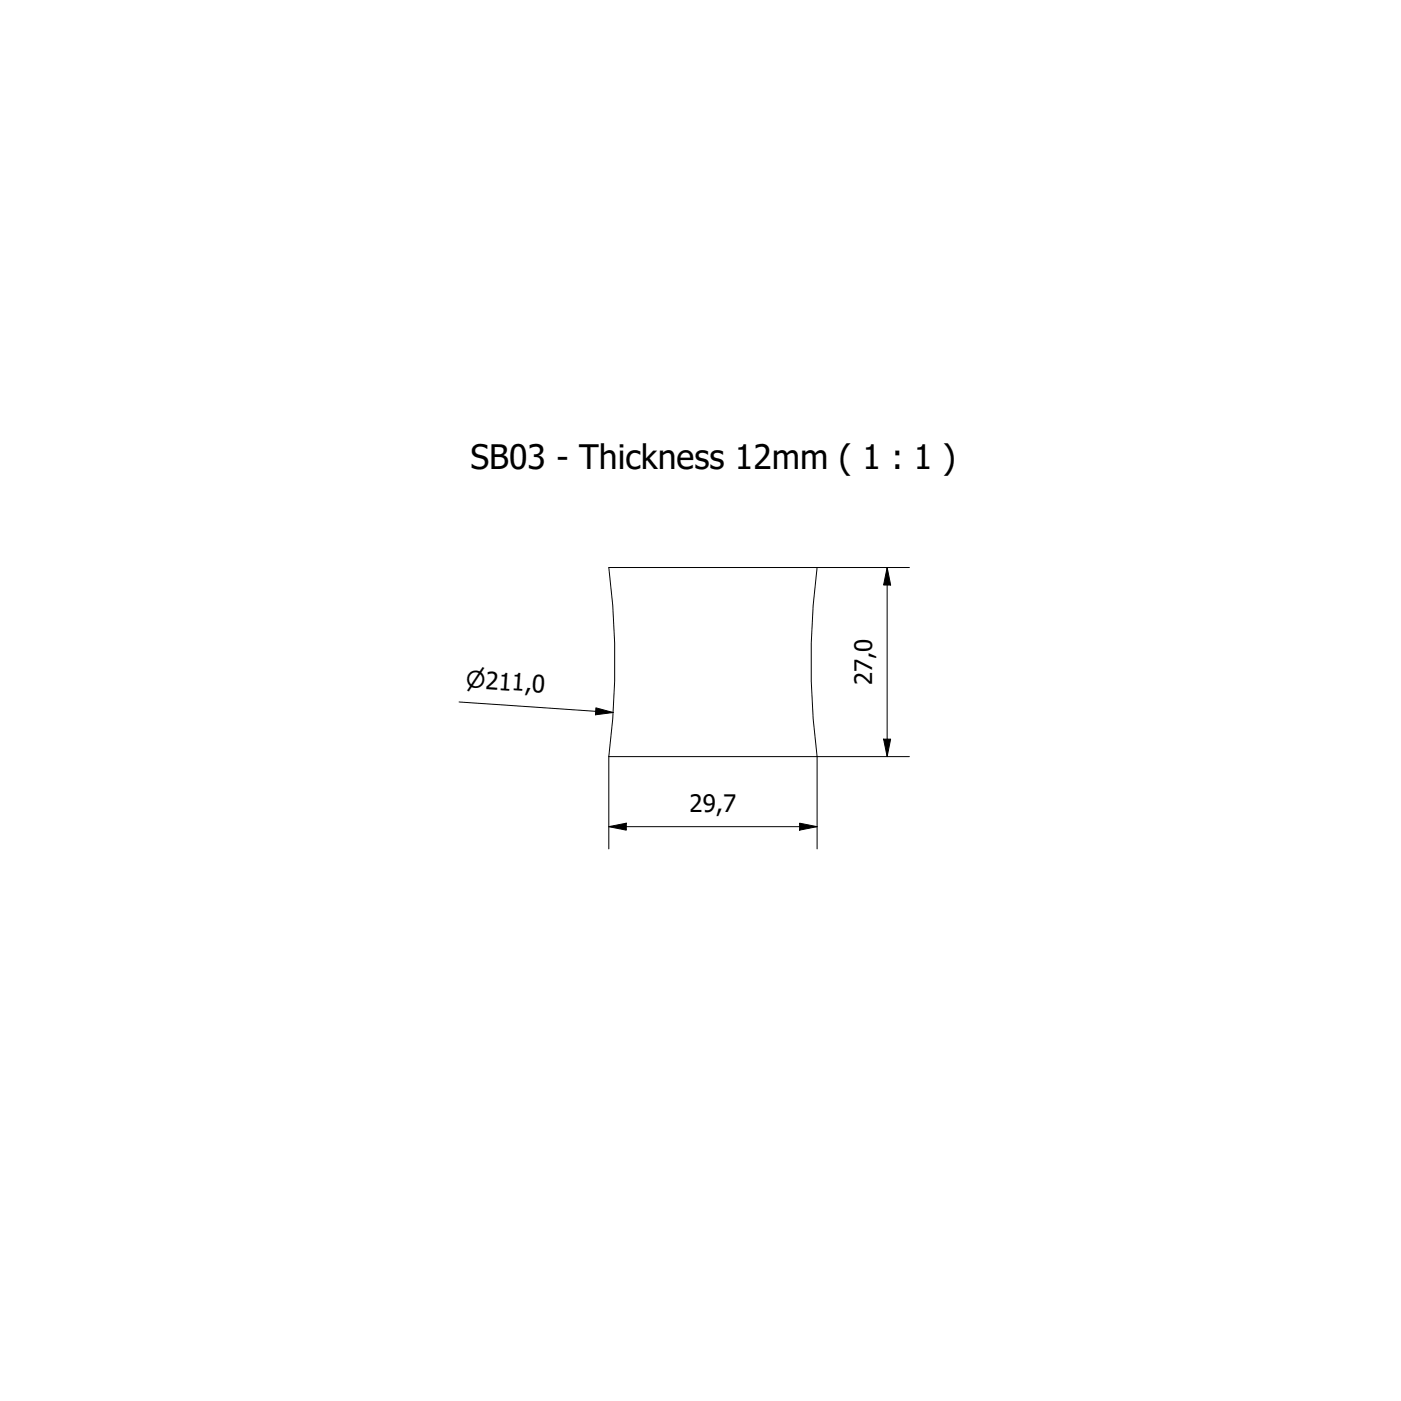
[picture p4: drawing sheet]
<svg xmlns="http://www.w3.org/2000/svg" width="200mm" height="200mm" viewBox="0 0 200 200" stroke-linecap="round" stroke-linejoin="round" font-family="sans-serif">
<!-- layer: Visible (ISO) -->
<path d="M86.9 81h29.8a105.1 105.1 0 0 0 0 27h-29.8a105.1 105.1 0 0 0 0-27z" fill="none" stroke="#000" stroke-width=".14"/>
<!-- layer: Dimension (ISO) -->
<path d="M116.7 81h13.1M126.7 81l.5 2.5h-1zM126.7 81v27M65.5 100.2l22 1.5M85.1 101.1l2.4 .6-2.5 .4zM86.9 118l2.5-.5v1zM86.9 118h29.8M86.9 108v13.2M114.2 117.5l2.5 .5-2.5 .5zM126.2 105.5h1l-.5 2.5zM129.8 108h-13.1v13.2" fill="none" stroke="#000" stroke-width=".14"/>
<path d="M126.7 81l.5 2.5h-1zM85.1 101.1l2.4 .6-2.5 .4zM86.9 118l2.5-.5v1zM114.2 117.5l2.5 .5-2.5 .5zM126.2 105.5h1l-.5 2.5z" fill="#000"/>
<text font-size="4.8" x="67.2" y="66.9">SB03 - Thickness 12mm ( 1 : 1 )</text>
<g font-size="3.4">
<text x="124.5" y="97.9" transform="rotate(-90 124.5 97.9)">27,0</text>
<text x="98.5" y="115.9">29,7</text>
</g>
<text font-size="3.3" x="66.5" y="98.1" transform="rotate(4 66.5 98.1)">⌀211,0</text>
</svg>
